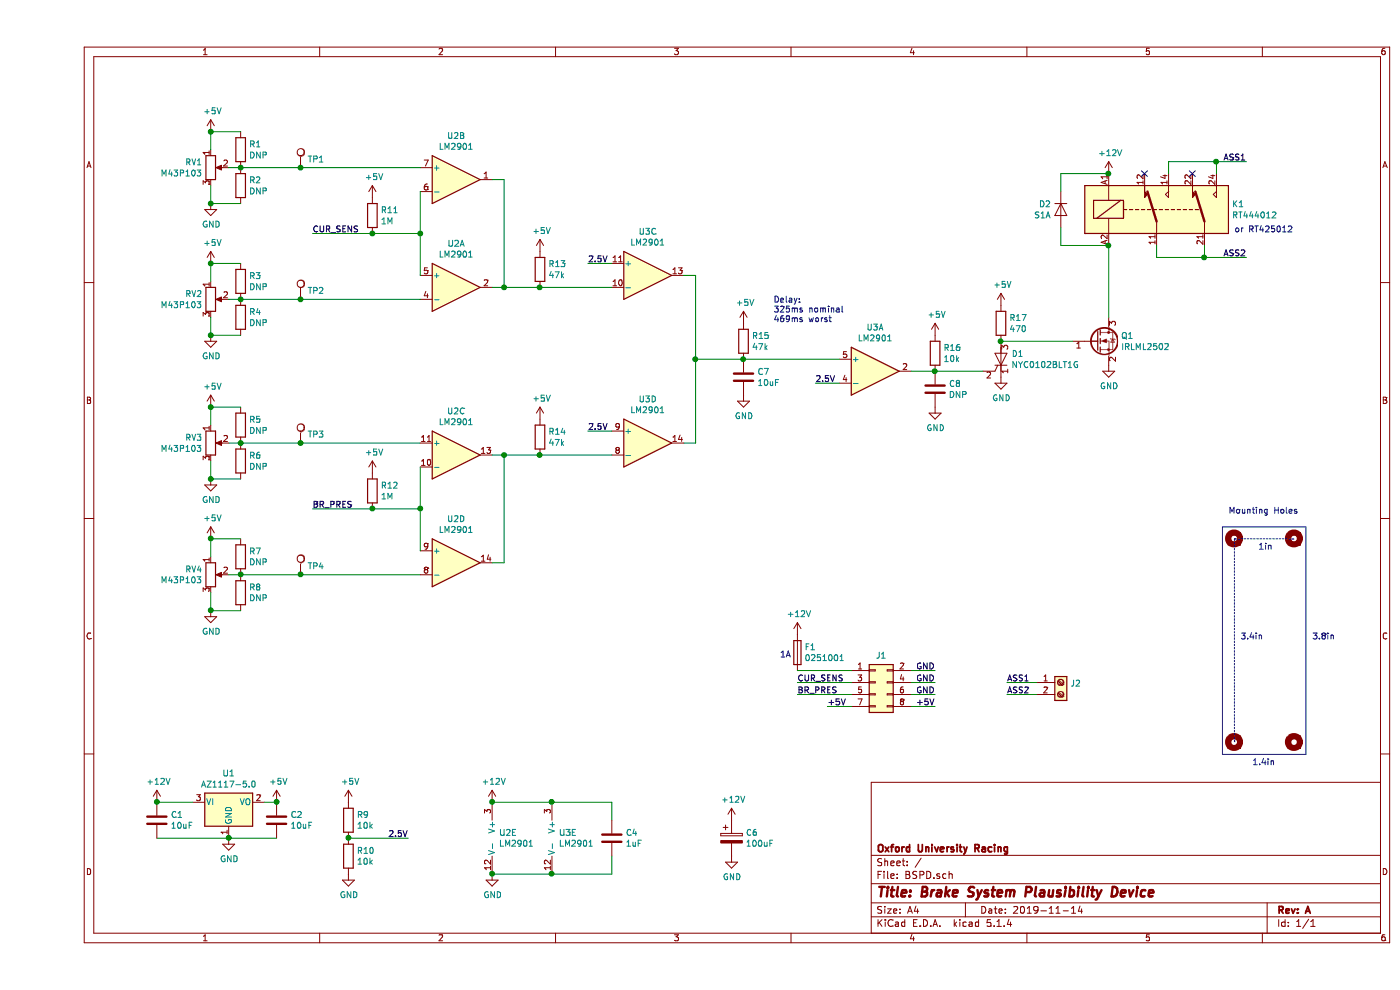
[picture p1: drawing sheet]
EESchema Schematic File Version 4
LIBS:BSPD-cache
EELAYER 30 0
EELAYER END
$Descr A4 11693 8268
encoding utf-8
Sheet 1 1
Title "Brake System Plausibility Device"
Date "2019-11-14"
Rev "A"
Comp "Oxford University Racing"
Comment1 ""
Comment2 ""
Comment3 ""
Comment4 ""
$EndDescr
$Comp
L Comparator:LM2901 U2
U 1 1
P 3500 2400
F 0 "U2" H 3500 2767 50  0000 C CNN
F 1 "LM2901" H 3500 2676 50  0000 C CNN
F 2 "Package_SO:SOIC-14_3.9x8.7mm_P1.27mm" H 3450 2500 50  0001 C CNN
F 3 "~" H 3550 2600 50  0001 C CNN
	1    3500 2400
	1    0    0    -1  
$EndComp
$Comp
L Comparator:LM2901 U2
U 2 1
P 3500 1500
F 0 "U2" H 3500 1867 50  0000 C CNN
F 1 "LM2901" H 3500 1776 50  0000 C CNN
F 2 "Package_SO:SOIC-14_3.9x8.7mm_P1.27mm" H 3450 1600 50  0001 C CNN
F 3 "~" H 3550 1700 50  0001 C CNN
	2    3500 1500
	1    0    0    -1  
$EndComp
$Comp
L Device:R_POT RV1
U 1 1
P 1450 1400
F 0 "RV1" H 1381 1446 50  0000 R CNN
F 1 "M43P103" H 1381 1355 50  0000 R CNN
F 2 "Potentiometer_THT:Potentiometer_Vishay_43_Horizontal" H 1450 1400 50  0001 C CNN
F 3 "~" H 1450 1400 50  0001 C CNN
	1    1450 1400
	1    0    0    -1  
$EndComp
Wire Wire Line
	1450 1250 1450 1100
Wire Wire Line
	1450 1100 1700 1100
Wire Wire Line
	1450 1550 1450 1700
Wire Wire Line
	1450 1700 1700 1700
$Comp
L power:GND #PWR03
U 1 1
P 1450 1700
F 0 "#PWR03" H 1450 1450 50  0001 C CNN
F 1 "GND" H 1455 1527 50  0000 C CNN
F 2 "" H 1450 1700 50  0001 C CNN
F 3 "" H 1450 1700 50  0001 C CNN
	1    1450 1700
	1    0    0    -1  
$EndComp
Connection ~ 1450 1700
$Comp
L Comparator:LM2901 U2
U 4 1
P 3500 4700
F 0 "U2" H 3500 5067 50  0000 C CNN
F 1 "LM2901" H 3500 4976 50  0000 C CNN
F 2 "Package_SO:SOIC-14_3.9x8.7mm_P1.27mm" H 3450 4800 50  0001 C CNN
F 3 "~" H 3550 4900 50  0001 C CNN
	4    3500 4700
	1    0    0    -1  
$EndComp
$Comp
L Comparator:LM2901 U3
U 3 1
P 5100 2300
F 0 "U3" H 5100 2667 50  0000 C CNN
F 1 "LM2901" H 5100 2576 50  0000 C CNN
F 2 "Package_SO:SOIC-14_3.9x8.7mm_P1.27mm" H 5050 2400 50  0001 C CNN
F 3 "~" H 5150 2500 50  0001 C CNN
	3    5100 2300
	1    0    0    -1  
$EndComp
$Comp
L power:GND #PWR024
U 1 1
P 5900 3300
F 0 "#PWR024" H 5900 3050 50  0001 C CNN
F 1 "GND" H 5905 3127 50  0000 C CNN
F 2 "" H 5900 3300 50  0001 C CNN
F 3 "" H 5900 3300 50  0001 C CNN
	1    5900 3300
	1    0    0    -1  
$EndComp
Connection ~ 5900 3000
$Comp
L Comparator:LM2901 U2
U 3 1
P 3500 3800
F 0 "U2" H 3500 4167 50  0000 C CNN
F 1 "LM2901" H 3500 4076 50  0000 C CNN
F 2 "Package_SO:SOIC-14_3.9x8.7mm_P1.27mm" H 3450 3900 50  0001 C CNN
F 3 "~" H 3550 4000 50  0001 C CNN
	3    3500 3800
	1    0    0    -1  
$EndComp
Wire Wire Line
	5400 2300 5500 2300
$Comp
L Comparator:LM2901 U3
U 1 1
P 7000 3100
F 0 "U3" H 7000 3467 50  0000 C CNN
F 1 "LM2901" H 7000 3376 50  0000 C CNN
F 2 "Package_SO:SOIC-14_3.9x8.7mm_P1.27mm" H 6950 3200 50  0001 C CNN
F 3 "~" H 7050 3300 50  0001 C CNN
	1    7000 3100
	1    0    0    -1  
$EndComp
Wire Wire Line
	3800 2400 3900 2400
$Comp
L Device:R R13
U 1 1
P 4200 2250
F 0 "R13" H 4270 2296 50  0000 L CNN
F 1 "47k" H 4270 2205 50  0000 L CNN
F 2 "Resistor_SMD:R_0805_2012Metric_Pad1.15x1.40mm_HandSolder" V 4130 2250 50  0001 C CNN
F 3 "~" H 4200 2250 50  0001 C CNN
	1    4200 2250
	1    0    0    -1  
$EndComp
Wire Wire Line
	4200 2400 4800 2400
Connection ~ 4200 2400
Wire Wire Line
	3800 3800 3900 3800
Wire Wire Line
	3900 2400 3900 1500
Wire Wire Line
	3900 1500 3800 1500
Connection ~ 3900 2400
Wire Wire Line
	3900 2400 4200 2400
Wire Wire Line
	3800 4700 3900 4700
Wire Wire Line
	3900 4700 3900 3800
Connection ~ 3900 3800
Wire Wire Line
	5500 2300 5500 3000
Wire Wire Line
	5500 3700 5400 3700
Wire Wire Line
	5500 3000 5900 3000
Wire Wire Line
	6700 3000 5900 3000
$Comp
L Device:Q_SCR_KGA D1
U 1 1
P 8050 3000
F 0 "D1" H 8138 3046 50  0000 L CNN
F 1 "NYC0102BLT1G" H 8138 2955 50  0000 L CNN
F 2 "Package_TO_SOT_SMD:SOT-23_Handsoldering" V 8050 3000 50  0001 C CNN
F 3 "~" V 8050 3000 50  0001 C CNN
	1    8050 3000
	1    0    0    -1  
$EndComp
$Comp
L Device:D D2
U 1 1
P 8550 1750
F 0 "D2" V 8504 1829 50  0000 L CNN
F 1 "S1A" V 8595 1829 50  0000 L CNN
F 2 "Diode_SMD:D_SMA_Handsoldering" H 8550 1575 50  0001 C CNN
F 3 "~" H 8550 1750 50  0001 C CNN
	1    8550 1750
	0    -1   1    0   
$EndComp
Wire Wire Line
	8950 1450 8550 1450
Wire Wire Line
	8550 1450 8550 1600
Wire Wire Line
	8950 2050 8550 2050
Wire Wire Line
	8550 2050 8550 1900
$Comp
L power:GND #PWR029
U 1 1
P 8050 3150
F 0 "#PWR029" H 8050 2900 50  0001 C CNN
F 1 "GND" H 8055 2977 50  0000 C CNN
F 2 "" H 8050 3150 50  0001 C CNN
F 3 "" H 8050 3150 50  0001 C CNN
	1    8050 3150
	1    0    0    -1  
$EndComp
$Comp
L power:+12V #PWR017
U 1 1
P 3800 6700
F 0 "#PWR017" H 3800 6550 50  0001 C CNN
F 1 "+12V" H 3815 6873 50  0000 C CNN
F 2 "" H 3800 6700 50  0001 C CNN
F 3 "" H 3800 6700 50  0001 C CNN
	1    3800 6700
	1    0    0    -1  
$EndComp
$Comp
L Comparator:LM2901 U2
U 5 1
P 3900 7000
F 0 "U2" H 3858 7046 50  0000 L CNN
F 1 "LM2901" H 3858 6955 50  0000 L CNN
F 2 "Package_SO:SOIC-14_3.9x8.7mm_P1.27mm" H 3850 7100 50  0001 C CNN
F 3 "~" H 3950 7200 50  0001 C CNN
	5    3900 7000
	1    0    0    -1  
$EndComp
$Comp
L Comparator:LM2901 U3
U 5 1
P 4400 7000
F 0 "U3" H 4358 7046 50  0000 L CNN
F 1 "LM2901" H 4358 6955 50  0000 L CNN
F 2 "Package_SO:SOIC-14_3.9x8.7mm_P1.27mm" H 4350 7100 50  0001 C CNN
F 3 "~" H 4450 7200 50  0001 C CNN
	5    4400 7000
	1    0    0    -1  
$EndComp
Wire Wire Line
	4300 6700 3800 6700
Wire Wire Line
	4300 7300 3800 7300
Connection ~ 3800 6700
$Comp
L power:GND #PWR018
U 1 1
P 3800 7300
F 0 "#PWR018" H 3800 7050 50  0001 C CNN
F 1 "GND" H 3805 7127 50  0000 C CNN
F 2 "" H 3800 7300 50  0001 C CNN
F 3 "" H 3800 7300 50  0001 C CNN
	1    3800 7300
	1    0    0    -1  
$EndComp
Connection ~ 3800 7300
$Comp
L power:+12V #PWR021
U 1 1
P 5800 6850
F 0 "#PWR021" H 5800 6700 50  0001 C CNN
F 1 "+12V" H 5815 7023 50  0000 C CNN
F 2 "" H 5800 6850 50  0001 C CNN
F 3 "" H 5800 6850 50  0001 C CNN
	1    5800 6850
	1    0    0    -1  
$EndComp
$Comp
L power:GND #PWR022
U 1 1
P 5800 7150
F 0 "#PWR022" H 5800 6900 50  0001 C CNN
F 1 "GND" H 5805 6977 50  0000 C CNN
F 2 "" H 5800 7150 50  0001 C CNN
F 3 "" H 5800 7150 50  0001 C CNN
	1    5800 7150
	1    0    0    -1  
$EndComp
$Comp
L Device:CP C6
U 1 1
P 5800 7000
F 0 "C6" H 5918 7046 50  0000 L CNN
F 1 "100uF" H 5918 6955 50  0000 L CNN
F 2 "Capacitor_THT:CP_Radial_D6.3mm_P2.50mm" H 5838 6850 50  0001 C CNN
F 3 "~" H 5800 7000 50  0001 C CNN
	1    5800 7000
	1    0    0    -1  
$EndComp
Wire Wire Line
	4300 6700 4800 6700
Wire Wire Line
	4800 6700 4800 6850
Connection ~ 4300 6700
Wire Wire Line
	4300 7300 4800 7300
Wire Wire Line
	4800 7300 4800 7150
Connection ~ 4300 7300
$Comp
L Regulator_Linear:AZ1117-5.0 U1
U 1 1
P 1600 6700
F 0 "U1" H 1600 6942 50  0000 C CNN
F 1 "AZ1117-5.0" H 1600 6851 50  0000 C CNN
F 2 "Package_TO_SOT_SMD:SOT-223" H 1600 6950 50  0001 C CIN
F 3 "~" H 1600 6700 50  0001 C CNN
	1    1600 6700
	1    0    0    -1  
$EndComp
Wire Wire Line
	1300 6700 1000 6700
Wire Wire Line
	1000 7000 1600 7000
Wire Wire Line
	2000 6700 1900 6700
Wire Wire Line
	2000 7000 1600 7000
Connection ~ 1600 7000
$Comp
L power:+5V #PWR011
U 1 1
P 2000 6700
F 0 "#PWR011" H 2000 6550 50  0001 C CNN
F 1 "+5V" H 2015 6873 50  0000 C CNN
F 2 "" H 2000 6700 50  0001 C CNN
F 3 "" H 2000 6700 50  0001 C CNN
	1    2000 6700
	1    0    0    -1  
$EndComp
$Comp
L power:+12V #PWR01
U 1 1
P 1000 6700
F 0 "#PWR01" H 1000 6550 50  0001 C CNN
F 1 "+12V" H 1015 6873 50  0000 C CNN
F 2 "" H 1000 6700 50  0001 C CNN
F 3 "" H 1000 6700 50  0001 C CNN
	1    1000 6700
	1    0    0    -1  
$EndComp
Text Label 4600 3600 0    50   ~ 0
2.5V
Wire Wire Line
	4600 3600 4800 3600
$Comp
L Device:C C1
U 1 1
P 1000 6850
F 0 "C1" H 1115 6896 50  0000 L CNN
F 1 "10uF" H 1115 6805 50  0000 L CNN
F 2 "Capacitor_SMD:C_0805_2012Metric_Pad1.15x1.40mm_HandSolder" H 1038 6700 50  0001 C CNN
F 3 "~" H 1000 6850 50  0001 C CNN
	1    1000 6850
	1    0    0    -1  
$EndComp
Connection ~ 1000 6700
$Comp
L Device:C C4
U 1 1
P 4800 7000
F 0 "C4" H 4915 7046 50  0000 L CNN
F 1 "1uF" H 4915 6955 50  0000 L CNN
F 2 "Capacitor_SMD:C_0805_2012Metric_Pad1.15x1.40mm_HandSolder" H 4838 6850 50  0001 C CNN
F 3 "~" H 4800 7000 50  0001 C CNN
	1    4800 7000
	1    0    0    -1  
$EndComp
$Comp
L Device:C C2
U 1 1
P 2000 6850
F 0 "C2" H 2115 6896 50  0000 L CNN
F 1 "10uF" H 2115 6805 50  0000 L CNN
F 2 "Capacitor_SMD:C_0805_2012Metric_Pad1.15x1.40mm_HandSolder" H 2038 6700 50  0001 C CNN
F 3 "~" H 2000 6850 50  0001 C CNN
	1    2000 6850
	1    0    0    -1  
$EndComp
Connection ~ 2000 6700
$Comp
L Device:Q_NMOS_GSD Q1
U 1 1
P 8850 2850
F 0 "Q1" H 9054 2896 50  0000 L CNN
F 1 "IRLML2502" H 9054 2805 50  0000 L CNN
F 2 "Package_TO_SOT_SMD:SOT-23_Handsoldering" H 9050 2950 50  0001 C CNN
F 3 "~" H 8850 2850 50  0001 C CNN
	1    8850 2850
	1    0    0    -1  
$EndComp
Wire Wire Line
	8650 2850 8050 2850
$Comp
L power:+5V #PWR02
U 1 1
P 1450 1100
F 0 "#PWR02" H 1450 950 50  0001 C CNN
F 1 "+5V" H 1465 1273 50  0000 C CNN
F 2 "" H 1450 1100 50  0001 C CNN
F 3 "" H 1450 1100 50  0001 C CNN
	1    1450 1100
	1    0    0    -1  
$EndComp
Connection ~ 1450 1100
$Comp
L power:+5V #PWR020
U 1 1
P 4200 3500
F 0 "#PWR020" H 4200 3350 50  0001 C CNN
F 1 "+5V" H 4215 3673 50  0000 C CNN
F 2 "" H 4200 3500 50  0001 C CNN
F 3 "" H 4200 3500 50  0001 C CNN
	1    4200 3500
	1    0    0    -1  
$EndComp
$Comp
L power:+5V #PWR019
U 1 1
P 4200 2100
F 0 "#PWR019" H 4200 1950 50  0001 C CNN
F 1 "+5V" H 4215 2273 50  0000 C CNN
F 2 "" H 4200 2100 50  0001 C CNN
F 3 "" H 4200 2100 50  0001 C CNN
	1    4200 2100
	1    0    0    -1  
$EndComp
Text Label 4600 2200 0    50   ~ 0
2.5V
Wire Wire Line
	4600 2200 4800 2200
Text Label 6500 3200 0    50   ~ 0
2.5V
Wire Wire Line
	6500 3200 6700 3200
$Comp
L power:+5V #PWR023
U 1 1
P 5900 2700
F 0 "#PWR023" H 5900 2550 50  0001 C CNN
F 1 "+5V" H 5915 2873 50  0000 C CNN
F 2 "" H 5900 2700 50  0001 C CNN
F 3 "" H 5900 2700 50  0001 C CNN
	1    5900 2700
	1    0    0    -1  
$EndComp
$Comp
L power:GND #PWR010
U 1 1
P 1600 7000
F 0 "#PWR010" H 1600 6750 50  0001 C CNN
F 1 "GND" H 1605 6827 50  0000 C CNN
F 2 "" H 1600 7000 50  0001 C CNN
F 3 "" H 1600 7000 50  0001 C CNN
	1    1600 7000
	1    0    0    -1  
$EndComp
Wire Wire Line
	3900 3800 4200 3800
$Comp
L Device:R R14
U 1 1
P 4200 3650
F 0 "R14" H 4270 3696 50  0000 L CNN
F 1 "47k" H 4270 3605 50  0000 L CNN
F 2 "Resistor_SMD:R_0805_2012Metric_Pad1.15x1.40mm_HandSolder" V 4130 3650 50  0001 C CNN
F 3 "~" H 4200 3650 50  0001 C CNN
	1    4200 3650
	1    0    0    -1  
$EndComp
Connection ~ 4200 3800
Wire Wire Line
	4200 3800 4800 3800
$Comp
L Device:R R15
U 1 1
P 5900 2850
F 0 "R15" H 5970 2896 50  0000 L CNN
F 1 "47k" H 5970 2805 50  0000 L CNN
F 2 "Resistor_SMD:R_0805_2012Metric_Pad1.15x1.40mm_HandSolder" V 5830 2850 50  0001 C CNN
F 3 "~" H 5900 2850 50  0001 C CNN
	1    5900 2850
	1    0    0    -1  
$EndComp
Wire Wire Line
	7300 3100 7500 3100
$Comp
L Device:R R16
U 1 1
P 7500 2950
F 0 "R16" H 7570 2996 50  0000 L CNN
F 1 "10k" H 7570 2905 50  0000 L CNN
F 2 "Resistor_SMD:R_0805_2012Metric_Pad1.15x1.40mm_HandSolder" V 7430 2950 50  0001 C CNN
F 3 "~" H 7500 2950 50  0001 C CNN
	1    7500 2950
	1    0    0    -1  
$EndComp
Connection ~ 7500 3100
Wire Wire Line
	7500 3100 7900 3100
$Comp
L power:GND #PWR031
U 1 1
P 8950 3050
F 0 "#PWR031" H 8950 2800 50  0001 C CNN
F 1 "GND" H 8955 2877 50  0000 C CNN
F 2 "" H 8950 3050 50  0001 C CNN
F 3 "" H 8950 3050 50  0001 C CNN
	1    8950 3050
	1    0    0    -1  
$EndComp
$Comp
L power:+5V #PWR026
U 1 1
P 7500 2800
F 0 "#PWR026" H 7500 2650 50  0001 C CNN
F 1 "+5V" H 7515 2973 50  0000 C CNN
F 2 "" H 7500 2800 50  0001 C CNN
F 3 "" H 7500 2800 50  0001 C CNN
	1    7500 2800
	1    0    0    -1  
$EndComp
$Comp
L power:+5V #PWR013
U 1 1
P 2600 6700
F 0 "#PWR013" H 2600 6550 50  0001 C CNN
F 1 "+5V" H 2615 6873 50  0000 C CNN
F 2 "" H 2600 6700 50  0001 C CNN
F 3 "" H 2600 6700 50  0001 C CNN
	1    2600 6700
	1    0    0    -1  
$EndComp
$Comp
L Device:R R9
U 1 1
P 2600 6850
F 0 "R9" H 2670 6896 50  0000 L CNN
F 1 "10k" H 2670 6805 50  0000 L CNN
F 2 "Resistor_SMD:R_0805_2012Metric_Pad1.15x1.40mm_HandSolder" V 2530 6850 50  0001 C CNN
F 3 "~" H 2600 6850 50  0001 C CNN
	1    2600 6850
	1    0    0    -1  
$EndComp
$Comp
L Device:R R10
U 1 1
P 2600 7150
F 0 "R10" H 2670 7196 50  0000 L CNN
F 1 "10k" H 2670 7105 50  0000 L CNN
F 2 "Resistor_SMD:R_0805_2012Metric_Pad1.15x1.40mm_HandSolder" V 2530 7150 50  0001 C CNN
F 3 "~" H 2600 7150 50  0001 C CNN
	1    2600 7150
	1    0    0    -1  
$EndComp
$Comp
L power:GND #PWR014
U 1 1
P 2600 7300
F 0 "#PWR014" H 2600 7050 50  0001 C CNN
F 1 "GND" H 2605 7127 50  0000 C CNN
F 2 "" H 2600 7300 50  0001 C CNN
F 3 "" H 2600 7300 50  0001 C CNN
	1    2600 7300
	1    0    0    -1  
$EndComp
$Comp
L Device:C C7
U 1 1
P 5900 3150
F 0 "C7" H 6015 3196 50  0000 L CNN
F 1 "10uF" H 6015 3105 50  0000 L CNN
F 2 "Capacitor_SMD:C_0805_2012Metric_Pad1.15x1.40mm_HandSolder" H 5938 3000 50  0001 C CNN
F 3 "~" H 5900 3150 50  0001 C CNN
	1    5900 3150
	1    0    0    -1  
$EndComp
$Comp
L Device:C C8
U 1 1
P 7500 3250
F 0 "C8" H 7615 3296 50  0000 L CNN
F 1 "DNP" H 7615 3205 50  0000 L CNN
F 2 "Capacitor_SMD:C_0805_2012Metric_Pad1.15x1.40mm_HandSolder" H 7538 3100 50  0001 C CNN
F 3 "~" H 7500 3250 50  0001 C CNN
	1    7500 3250
	1    0    0    -1  
$EndComp
$Comp
L power:GND #PWR027
U 1 1
P 7500 3400
F 0 "#PWR027" H 7500 3150 50  0001 C CNN
F 1 "GND" H 7505 3227 50  0000 C CNN
F 2 "" H 7500 3400 50  0001 C CNN
F 3 "" H 7500 3400 50  0001 C CNN
	1    7500 3400
	1    0    0    -1  
$EndComp
$Comp
L Device:R R1
U 1 1
P 1700 1250
F 0 "R1" H 1770 1296 50  0000 L CNN
F 1 "DNP" H 1770 1205 50  0000 L CNN
F 2 "Resistor_SMD:R_0805_2012Metric_Pad1.15x1.40mm_HandSolder" V 1630 1250 50  0001 C CNN
F 3 "~" H 1700 1250 50  0001 C CNN
	1    1700 1250
	1    0    0    -1  
$EndComp
Wire Wire Line
	1600 1400 1700 1400
Connection ~ 1700 1400
$Comp
L Device:R R2
U 1 1
P 1700 1550
F 0 "R2" H 1770 1596 50  0000 L CNN
F 1 "DNP" H 1770 1505 50  0000 L CNN
F 2 "Resistor_SMD:R_0805_2012Metric_Pad1.15x1.40mm_HandSolder" V 1630 1550 50  0001 C CNN
F 3 "~" H 1700 1550 50  0001 C CNN
	1    1700 1550
	1    0    0    -1  
$EndComp
Wire Wire Line
	2800 1950 2300 1950
Text Label 2300 1950 0    50   ~ 0
CUR_SENS
Wire Wire Line
	3200 3900 3200 4250
Wire Wire Line
	3200 4250 2800 4250
Connection ~ 3200 4250
Wire Wire Line
	3200 4250 3200 4600
Text Label 2300 4250 0    50   ~ 0
BR_PRES
Connection ~ 5500 3000
Wire Wire Line
	5500 3000 5500 3700
Text Notes 6150 2700 0    50   ~ 0
Delay:\n325ms nominal\n469ms worst\n
Wire Wire Line
	1450 2350 1450 2200
Wire Wire Line
	1450 2200 1700 2200
Wire Wire Line
	1450 2650 1450 2800
Wire Wire Line
	1450 2800 1700 2800
$Comp
L power:GND #PWR05
U 1 1
P 1450 2800
F 0 "#PWR05" H 1450 2550 50  0001 C CNN
F 1 "GND" H 1455 2627 50  0000 C CNN
F 2 "" H 1450 2800 50  0001 C CNN
F 3 "" H 1450 2800 50  0001 C CNN
	1    1450 2800
	1    0    0    -1  
$EndComp
Connection ~ 1450 2800
$Comp
L power:+5V #PWR04
U 1 1
P 1450 2200
F 0 "#PWR04" H 1450 2050 50  0001 C CNN
F 1 "+5V" H 1465 2373 50  0000 C CNN
F 2 "" H 1450 2200 50  0001 C CNN
F 3 "" H 1450 2200 50  0001 C CNN
	1    1450 2200
	1    0    0    -1  
$EndComp
Connection ~ 1450 2200
$Comp
L Device:R R3
U 1 1
P 1700 2350
F 0 "R3" H 1770 2396 50  0000 L CNN
F 1 "DNP" H 1770 2305 50  0000 L CNN
F 2 "Resistor_SMD:R_0805_2012Metric_Pad1.15x1.40mm_HandSolder" V 1630 2350 50  0001 C CNN
F 3 "~" H 1700 2350 50  0001 C CNN
	1    1700 2350
	1    0    0    -1  
$EndComp
Wire Wire Line
	1600 2500 1700 2500
Connection ~ 1700 2500
$Comp
L Device:R R4
U 1 1
P 1700 2650
F 0 "R4" H 1770 2696 50  0000 L CNN
F 1 "DNP" H 1770 2605 50  0000 L CNN
F 2 "Resistor_SMD:R_0805_2012Metric_Pad1.15x1.40mm_HandSolder" V 1630 2650 50  0001 C CNN
F 3 "~" H 1700 2650 50  0001 C CNN
	1    1700 2650
	1    0    0    -1  
$EndComp
Wire Wire Line
	1450 3550 1450 3400
Wire Wire Line
	1450 3400 1700 3400
Wire Wire Line
	1450 3850 1450 4000
Wire Wire Line
	1450 4000 1700 4000
$Comp
L power:GND #PWR07
U 1 1
P 1450 4000
F 0 "#PWR07" H 1450 3750 50  0001 C CNN
F 1 "GND" H 1455 3827 50  0000 C CNN
F 2 "" H 1450 4000 50  0001 C CNN
F 3 "" H 1450 4000 50  0001 C CNN
	1    1450 4000
	1    0    0    -1  
$EndComp
Connection ~ 1450 4000
$Comp
L power:+5V #PWR06
U 1 1
P 1450 3400
F 0 "#PWR06" H 1450 3250 50  0001 C CNN
F 1 "+5V" H 1465 3573 50  0000 C CNN
F 2 "" H 1450 3400 50  0001 C CNN
F 3 "" H 1450 3400 50  0001 C CNN
	1    1450 3400
	1    0    0    -1  
$EndComp
Connection ~ 1450 3400
$Comp
L Device:R R5
U 1 1
P 1700 3550
F 0 "R5" H 1770 3596 50  0000 L CNN
F 1 "DNP" H 1770 3505 50  0000 L CNN
F 2 "Resistor_SMD:R_0805_2012Metric_Pad1.15x1.40mm_HandSolder" V 1630 3550 50  0001 C CNN
F 3 "~" H 1700 3550 50  0001 C CNN
	1    1700 3550
	1    0    0    -1  
$EndComp
Wire Wire Line
	1600 3700 1700 3700
Connection ~ 1700 3700
$Comp
L Device:R R6
U 1 1
P 1700 3850
F 0 "R6" H 1770 3896 50  0000 L CNN
F 1 "DNP" H 1770 3805 50  0000 L CNN
F 2 "Resistor_SMD:R_0805_2012Metric_Pad1.15x1.40mm_HandSolder" V 1630 3850 50  0001 C CNN
F 3 "~" H 1700 3850 50  0001 C CNN
	1    1700 3850
	1    0    0    -1  
$EndComp
Wire Wire Line
	1450 4650 1450 4500
Wire Wire Line
	1450 4500 1700 4500
Wire Wire Line
	1450 4950 1450 5100
Wire Wire Line
	1450 5100 1700 5100
$Comp
L power:GND #PWR09
U 1 1
P 1450 5100
F 0 "#PWR09" H 1450 4850 50  0001 C CNN
F 1 "GND" H 1455 4927 50  0000 C CNN
F 2 "" H 1450 5100 50  0001 C CNN
F 3 "" H 1450 5100 50  0001 C CNN
	1    1450 5100
	1    0    0    -1  
$EndComp
Connection ~ 1450 5100
$Comp
L power:+5V #PWR08
U 1 1
P 1450 4500
F 0 "#PWR08" H 1450 4350 50  0001 C CNN
F 1 "+5V" H 1465 4673 50  0000 C CNN
F 2 "" H 1450 4500 50  0001 C CNN
F 3 "" H 1450 4500 50  0001 C CNN
	1    1450 4500
	1    0    0    -1  
$EndComp
Connection ~ 1450 4500
$Comp
L Device:R R7
U 1 1
P 1700 4650
F 0 "R7" H 1770 4696 50  0000 L CNN
F 1 "DNP" H 1770 4605 50  0000 L CNN
F 2 "Resistor_SMD:R_0805_2012Metric_Pad1.15x1.40mm_HandSolder" V 1630 4650 50  0001 C CNN
F 3 "~" H 1700 4650 50  0001 C CNN
	1    1700 4650
	1    0    0    -1  
$EndComp
Wire Wire Line
	1600 4800 1700 4800
Connection ~ 1700 4800
$Comp
L Device:R R8
U 1 1
P 1700 4950
F 0 "R8" H 1770 4996 50  0000 L CNN
F 1 "DNP" H 1770 4905 50  0000 L CNN
F 2 "Resistor_SMD:R_0805_2012Metric_Pad1.15x1.40mm_HandSolder" V 1630 4950 50  0001 C CNN
F 3 "~" H 1700 4950 50  0001 C CNN
	1    1700 4950
	1    0    0    -1  
$EndComp
Wire Wire Line
	3200 1600 3200 1950
$Comp
L Device:R R11
U 1 1
P 2800 1800
F 0 "R11" H 2870 1846 50  0000 L CNN
F 1 "1M" H 2870 1755 50  0000 L CNN
F 2 "Resistor_SMD:R_0805_2012Metric_Pad1.15x1.40mm_HandSolder" V 2730 1800 50  0001 C CNN
F 3 "~" H 2800 1800 50  0001 C CNN
	1    2800 1800
	1    0    0    -1  
$EndComp
$Comp
L power:+5V #PWR015
U 1 1
P 2800 1650
F 0 "#PWR015" H 2800 1500 50  0001 C CNN
F 1 "+5V" H 2815 1823 50  0000 C CNN
F 2 "" H 2800 1650 50  0001 C CNN
F 3 "" H 2800 1650 50  0001 C CNN
	1    2800 1650
	1    0    0    -1  
$EndComp
Wire Wire Line
	2800 1950 3200 1950
Connection ~ 2800 1950
Connection ~ 3200 1950
Wire Wire Line
	3200 1950 3200 2300
$Comp
L Device:R R12
U 1 1
P 2800 4100
F 0 "R12" H 2870 4146 50  0000 L CNN
F 1 "1M" H 2870 4055 50  0000 L CNN
F 2 "Resistor_SMD:R_0805_2012Metric_Pad1.15x1.40mm_HandSolder" V 2730 4100 50  0001 C CNN
F 3 "~" H 2800 4100 50  0001 C CNN
	1    2800 4100
	1    0    0    -1  
$EndComp
$Comp
L power:+5V #PWR016
U 1 1
P 2800 3950
F 0 "#PWR016" H 2800 3800 50  0001 C CNN
F 1 "+5V" H 2815 4123 50  0000 C CNN
F 2 "" H 2800 3950 50  0001 C CNN
F 3 "" H 2800 3950 50  0001 C CNN
	1    2800 3950
	1    0    0    -1  
$EndComp
Wire Wire Line
	2800 4250 2300 4250
Connection ~ 2800 4250
$Comp
L power:+5V #PWR028
U 1 1
P 8050 2550
F 0 "#PWR028" H 8050 2400 50  0001 C CNN
F 1 "+5V" H 8065 2723 50  0000 C CNN
F 2 "" H 8050 2550 50  0001 C CNN
F 3 "" H 8050 2550 50  0001 C CNN
	1    8050 2550
	1    0    0    -1  
$EndComp
$Comp
L Device:R R17
U 1 1
P 8050 2700
F 0 "R17" H 8120 2746 50  0000 L CNN
F 1 "470" H 8120 2655 50  0000 L CNN
F 2 "Resistor_SMD:R_0805_2012Metric_Pad1.15x1.40mm_HandSolder" V 7980 2700 50  0001 C CNN
F 3 "~" H 8050 2700 50  0001 C CNN
	1    8050 2700
	1    0    0    -1  
$EndComp
Connection ~ 8050 2850
Wire Wire Line
	8950 2050 8950 2650
Connection ~ 8950 2050
$Comp
L Device:R_POT RV2
U 1 1
P 1450 2500
F 0 "RV2" H 1381 2546 50  0000 R CNN
F 1 "M43P103" H 1381 2455 50  0000 R CNN
F 2 "Potentiometer_THT:Potentiometer_Vishay_43_Horizontal" H 1450 2500 50  0001 C CNN
F 3 "~" H 1450 2500 50  0001 C CNN
	1    1450 2500
	1    0    0    -1  
$EndComp
$Comp
L Device:R_POT RV3
U 1 1
P 1450 3700
F 0 "RV3" H 1381 3746 50  0000 R CNN
F 1 "M43P103" H 1381 3655 50  0000 R CNN
F 2 "Potentiometer_THT:Potentiometer_Vishay_43_Horizontal" H 1450 3700 50  0001 C CNN
F 3 "~" H 1450 3700 50  0001 C CNN
	1    1450 3700
	1    0    0    -1  
$EndComp
$Comp
L Device:R_POT RV4
U 1 1
P 1450 4800
F 0 "RV4" H 1381 4846 50  0000 R CNN
F 1 "M43P103" H 1381 4755 50  0000 R CNN
F 2 "Potentiometer_THT:Potentiometer_Vishay_43_Horizontal" H 1450 4800 50  0001 C CNN
F 3 "~" H 1450 4800 50  0001 C CNN
	1    1450 4800
	1    0    0    -1  
$EndComp
Wire Wire Line
	1700 4800 2200 4800
Wire Wire Line
	1700 3700 2200 3700
Wire Wire Line
	1700 2500 2200 2500
$Comp
L Connector:TestPoint TP1
U 1 1
P 2200 1400
F 0 "TP1" H 2258 1472 50  0000 L CNN
F 1 "TestPoint" H 2258 1427 50  0001 L CNN
F 2 "TestPoint:TestPoint_Pad_D1.5mm" H 2400 1400 50  0001 C CNN
F 3 "~" H 2400 1400 50  0001 C CNN
	1    2200 1400
	1    0    0    -1  
$EndComp
Wire Wire Line
	1700 1400 2200 1400
Connection ~ 2200 1400
Wire Wire Line
	2200 1400 3200 1400
$Comp
L Connector:TestPoint TP2
U 1 1
P 2200 2500
F 0 "TP2" H 2258 2572 50  0000 L CNN
F 1 "TestPoint" H 2258 2527 50  0001 L CNN
F 2 "TestPoint:TestPoint_Pad_D1.5mm" H 2400 2500 50  0001 C CNN
F 3 "~" H 2400 2500 50  0001 C CNN
	1    2200 2500
	1    0    0    -1  
$EndComp
Connection ~ 2200 2500
Wire Wire Line
	2200 2500 3200 2500
$Comp
L Connector:TestPoint TP3
U 1 1
P 2200 3700
F 0 "TP3" H 2258 3772 50  0000 L CNN
F 1 "TestPoint" H 2258 3727 50  0001 L CNN
F 2 "TestPoint:TestPoint_Pad_D1.5mm" H 2400 3700 50  0001 C CNN
F 3 "~" H 2400 3700 50  0001 C CNN
	1    2200 3700
	1    0    0    -1  
$EndComp
Connection ~ 2200 3700
Wire Wire Line
	2200 3700 3200 3700
$Comp
L Connector:TestPoint TP4
U 1 1
P 2200 4800
F 0 "TP4" H 2258 4872 50  0000 L CNN
F 1 "TestPoint" H 2258 4827 50  0001 L CNN
F 2 "TestPoint:TestPoint_Pad_D1.5mm" H 2400 4800 50  0001 C CNN
F 3 "~" H 2400 4800 50  0001 C CNN
	1    2200 4800
	1    0    0    -1  
$EndComp
Connection ~ 2200 4800
Wire Wire Line
	2200 4800 3200 4800
Connection ~ 8950 1450
$Comp
L power:+12V #PWR030
U 1 1
P 8950 1450
F 0 "#PWR030" H 8950 1300 50  0001 C CNN
F 1 "+12V" H 8965 1623 50  0000 C CNN
F 2 "" H 8950 1450 50  0001 C CNN
F 3 "" H 8950 1450 50  0001 C CNN
	1    8950 1450
	1    0    0    -1  
$EndComp
Text Notes 10000 1950 0    50   ~ 0
or RT425012
$Comp
L Relay:RT42xxxx K1
U 1 1
P 9350 1750
F 0 "K1" H 9980 1796 50  0000 L CNN
F 1 "RT444012" H 9980 1705 50  0000 L CNN
F 2 "Relay_THT:Relay_DPDT_Schrack-RT2-FormC_RM5mm" H 9350 1750 50  0001 C CNN
F 3 "~" H 9350 1750 50  0001 C CNN
	1    9350 1750
	1    0    0    -1  
$EndComp
Connection ~ 9750 2150
Wire Wire Line
	9750 2150 10100 2150
Connection ~ 9850 1350
NoConn ~ 9650 1450
NoConn ~ 9250 1450
Wire Wire Line
	9850 1350 9850 1450
Wire Wire Line
	9450 1350 9850 1350
Wire Wire Line
	9450 1450 9450 1350
Wire Wire Line
	9750 2150 9750 2050
Wire Wire Line
	9350 2150 9750 2150
Wire Wire Line
	9350 2050 9350 2150
Wire Wire Line
	9850 1350 10100 1350
Text Label 10100 2150 2    50   ~ 0
ASS2
Text Label 10100 1350 2    50   ~ 0
ASS1
Text Label 3100 7000 2    50   ~ 0
2.5V
Wire Wire Line
	3100 7000 2600 7000
Connection ~ 2600 7000
$Comp
L Comparator:LM2901 U3
U 4 1
P 5100 3700
F 0 "U3" H 5100 4067 50  0000 C CNN
F 1 "LM2901" H 5100 3976 50  0000 C CNN
F 2 "Package_SO:SOIC-14_3.9x8.7mm_P1.27mm" H 5050 3800 50  0001 C CNN
F 3 "~" H 5150 3900 50  0001 C CNN
	4    5100 3700
	1    0    0    -1  
$EndComp
$Comp
L Mechanical:MountingHole H3
U 1 1
P 10000 6200
F 0 "H3" H 10100 6246 50  0001 L CNN
F 1 "MountingHole" H 10100 6155 50  0001 L CNN
F 2 "MountingHole:MountingHole_3.2mm_M3_Pad" H 10000 6200 50  0001 C CNN
F 3 "~" H 10000 6200 50  0001 C CNN
	1    10000 6200
	1    0    0    -1  
$EndComp
$Comp
L Mechanical:MountingHole H2
U 1 1
P 10500 4500
F 0 "H2" H 10600 4546 50  0001 L CNN
F 1 "MountingHole" H 10600 4455 50  0001 L CNN
F 2 "MountingHole:MountingHole_3.2mm_M3_Pad" H 10500 4500 50  0001 C CNN
F 3 "~" H 10500 4500 50  0001 C CNN
	1    10500 4500
	1    0    0    -1  
$EndComp
$Comp
L Mechanical:MountingHole H1
U 1 1
P 10000 4500
F 0 "H1" H 10100 4546 50  0001 L CNN
F 1 "MountingHole" H 10100 4455 50  0001 L CNN
F 2 "MountingHole:MountingHole_3.2mm_M3_Pad" H 10000 4500 50  0001 C CNN
F 3 "~" H 10000 4500 50  0001 C CNN
	1    10000 4500
	1    0    0    -1  
$EndComp
$Comp
L Mechanical:MountingHole H4
U 1 1
P 10500 6200
F 0 "H4" H 10600 6246 50  0001 L CNN
F 1 "MountingHole" H 10600 6155 50  0001 L CNN
F 2 "MountingHole:MountingHole_3.2mm_M3_Pad" H 10500 6200 50  0001 C CNN
F 3 "~" H 10500 6200 50  0001 C CNN
	1    10500 6200
	1    0    0    -1  
$EndComp
Wire Notes Line
	10000 4500 10500 4500
Wire Notes Line
	10000 4500 10000 6200
Text Notes 10050 5350 0    50   ~ 0
3.4in
Text Notes 10200 4600 0    50   ~ 0
1in
Wire Notes Line style solid
	9900 4400 10600 4400
Wire Notes Line style solid
	9900 4400 9900 6300
Wire Notes Line style solid
	9900 6300 10600 6300
Wire Notes Line style solid
	10600 6300 10600 4400
Text Notes 10150 6400 0    50   ~ 0
1.4in
Text Notes 10650 5350 0    50   ~ 0
3.8in
Text Notes 9950 4300 0    50   ~ 0
Mounting Holes
Text Notes 6300 5500 2    50   ~ 0
1A
Wire Wire Line
	6350 5600 6800 5600
Wire Wire Line
	8100 5800 8350 5800
Text Label 8100 5800 0    50   ~ 0
ASS2
Wire Wire Line
	8100 5700 8350 5700
Text Label 8100 5700 0    50   ~ 0
ASS1
$Comp
L Connector:Screw_Terminal_01x02 J2
U 1 1
P 8550 5700
F 0 "J2" H 8630 5692 50  0000 L CNN
F 1 "Screw_Terminal_01x02" H 8630 5601 50  0001 L CNN
F 2 "TerminalBlock_Phoenix:TerminalBlock_Phoenix_MKDS-1,5-2-5.08_1x02_P5.08mm_Horizontal" H 8550 5700 50  0001 C CNN
F 3 "~" H 8550 5700 50  0001 C CNN
	1    8550 5700
	1    0    0    -1  
$EndComp
Wire Wire Line
	7500 5900 7300 5900
Text Label 7500 5900 2    50   ~ 0
+5V
Wire Wire Line
	6600 5900 6800 5900
Text Label 6600 5900 0    50   ~ 0
+5V
Text Label 7500 5800 2    50   ~ 0
GND
Wire Wire Line
	7500 5800 7300 5800
Text Label 7500 5700 2    50   ~ 0
GND
Wire Wire Line
	7500 5700 7300 5700
Wire Wire Line
	6350 5800 6800 5800
Wire Wire Line
	6350 5700 6800 5700
Text Label 7500 5600 2    50   ~ 0
GND
Wire Wire Line
	7500 5600 7300 5600
Text Label 6350 5800 0    50   ~ 0
BR_PRES
Text Label 6350 5700 0    50   ~ 0
CUR_SENS
$Comp
L Connector_Generic:Conn_02x04_Odd_Even J1
U 1 1
P 7000 5700
F 0 "J1" H 7050 5925 50  0000 C CNN
F 1 "Conn_02x04_Odd_Even" H 7050 5926 50  0001 C CNN
F 2 "project:PinHeader_2x04_P2.54mm_Vertical_Shrouded" H 7000 5700 50  0001 C CNN
F 3 "~" H 7000 5700 50  0001 C CNN
	1    7000 5700
	1    0    0    -1  
$EndComp
$Comp
L Device:Fuse F1
U 1 1
P 6350 5450
F 0 "F1" H 6410 5496 50  0000 L CNN
F 1 "0251001" H 6410 5405 50  0000 L CNN
F 2 "Resistor_THT:R_Axial_DIN0207_L6.3mm_D2.5mm_P10.16mm_Horizontal" V 6280 5450 50  0001 C CNN
F 3 "~" H 6350 5450 50  0001 C CNN
	1    6350 5450
	1    0    0    -1  
$EndComp
$Comp
L power:+12V #PWR025
U 1 1
P 6350 5300
F 0 "#PWR025" H 6350 5150 50  0001 C CNN
F 1 "+12V" H 6365 5473 50  0000 C CNN
F 2 "" H 6350 5300 50  0001 C CNN
F 3 "" H 6350 5300 50  0001 C CNN
	1    6350 5300
	1    0    0    -1  
$EndComp
$EndSCHEMATC
